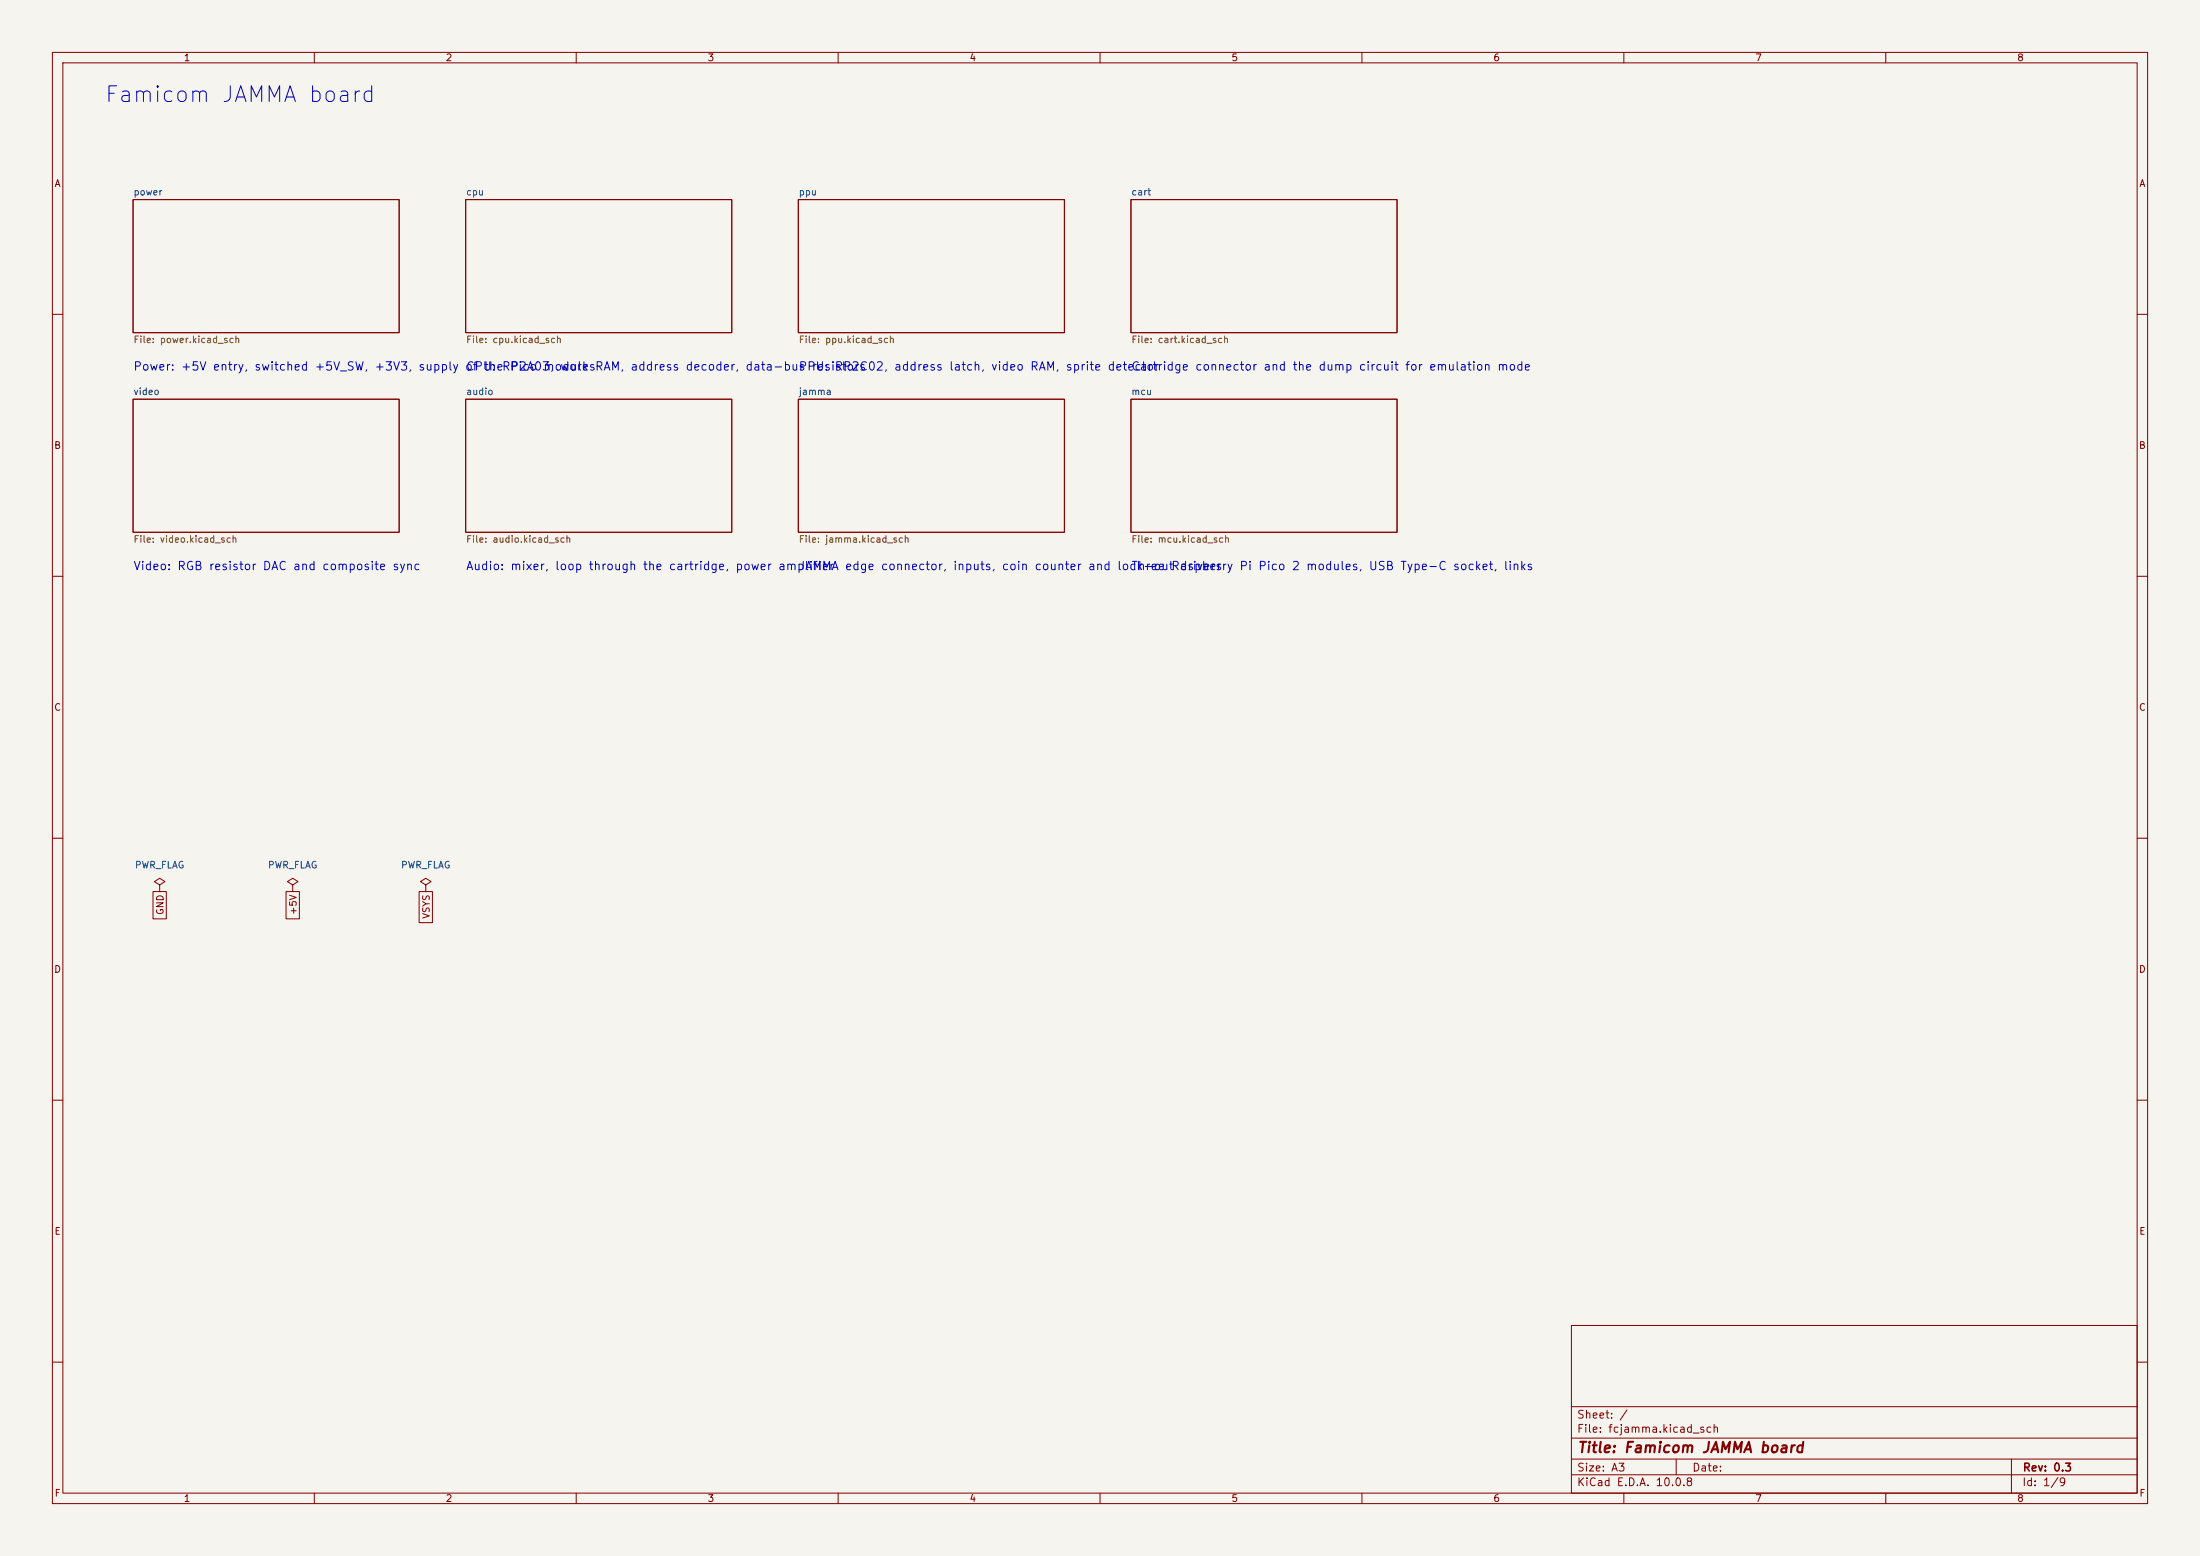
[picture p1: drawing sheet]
<svg xmlns="http://www.w3.org/2000/svg" width="420mm" height="297mm" viewBox="0 0 420 297" stroke-linecap="round" stroke-linejoin="round" font-family="sans-serif">
<path d="M0 0h420v297h-420z" fill="#f5f4ef" stroke="#f5f4ef" stroke-width=".19"/>
<g fill="none" stroke="#840000" stroke-width=".19">
<path d="M10 10h400v277h-400zM12 12h396v273h-396zM60 10v2M110 10v2M160 10v2M210 10v2M260 10v2M310 10v2M360 10v2M25.4 38.1h50.8v25.4h-50.8zM88.9 38.1h50.8v25.4h-50.8zM152.4 38.1h50.8v25.4h-50.8z"/>
<path d="M215.9 38.1h50.8v25.4h-50.8zM10 60h2M25.4 76.2h50.8v25.4h-50.8zM88.9 76.2h50.8v25.4h-50.8zM152.4 76.2h50.8v25.4h-50.8zM215.9 76.2h50.8v25.4h-50.8zM408 60h2M10 110h2M408 110h2M10 160h2M408 160h2M29.2 170.2h2.6v5.2h-2.6z"/>
<path d="M30.5 168.9l1-.6-1-.7-1 .7 1 .6v1.3M30.5 170.2h.1M54.6 170.2h2.6v5.2h-2.6zM55.9 168.9l1-.6-1-.7-1 .7 1 .6v1.3M55.9 170.2h.1M80 170.2h2.6v5.9h-2.6zM81.3 168.9l1-.6-1-.7-1 .7 1 .6v1.3M81.3 170.2h.1M10 210h2M408 210h2M300 253h108v32h-108zM10 260h2"/>
<path d="M300 278.5h108M300 274.5h108M300 268.5h108M320 278.5v3M384 278.5v6.5M408 260h2M60 285v2M110 285v2M160 285v2M210 285v2M260 285v2M300 281.5h108"/>
<path d="M310 285v2M360 285v2"/>
</g>
<text font-size="3" fill="#0000c2" x="19.8" y="20.3">Famicom JAMMA board</text>
<text font-size="2" fill="#840000" x="301" y="277.8">Title: Famicom JAMMA board</text>
<g font-size="1.6" fill="#0000c2">
<text x="25.3" y="71.1">Power: +5V entry, switched +5V_SW, +3V3, supply of theRP2A03, work</text>
<text x="88.8" y="71.1">CPU:</text>
<text x="97.2" y="71.1">Pico modulesRAM, address decoder, data-bus resistors</text>
<text x="152.3" y="71.1">PPU: RP2C02, address latch, video RAM, sprite detector</text>
<text x="215.8" y="71.1">Cartridge connector and the dump circuit for emulation mode</text>
<text x="25.3" y="109.2">Video: RGB resistor DAC and composite sync</text>
<text x="88.8" y="109.2">Audio: mixer, loop through the cartridge, power amplifier</text>
<text x="152.3" y="109.2">JAMMA edge connector, inputs, coin counter and lock-outRaspberry Pi Pico 2 modules, USB Type-C socket, links</text>
<text x="215.8" y="109.2">Three</text>
<text x="225.1" y="109.2">drivers</text>
</g>
<g font-size="1.5" fill="#840000">
<text x="300.9" y="273.8">File: fcjamma.kicad_sch</text>
<text x="300.9" y="271.1">Sheet: /</text>
<text x="300.9" y="281.2">Size: A3</text>
<text x="322.9" y="281.2">Date:</text>
<text x="386" y="281.2">Rev: 0.3</text>
<text x="300.9" y="284">KiCad E.D.A. 10.0.8</text>
<text x="385.9" y="284">Id: 1/9</text>
</g>
<g font-size="1.3" fill="#840000">
<text x="35" y="12">1</text>
<text x="85" y="12">2</text>
<text x="135" y="12">3</text>
<text x="185" y="12">4</text>
<text x="235" y="12">5</text>
<text x="285" y="12">6</text>
<text x="335" y="12">7</text>
<text x="385" y="12">8</text>
<text x="10.3" y="36">A</text>
<text x="408.3" y="36">A</text>
<text x="10.2" y="86">B</text>
<text x="408.2" y="86">B</text>
<text x="10.2" y="136">C</text>
<text x="408.2" y="136">C</text>
<text x="31.5" y="174.8" transform="rotate(-90 31.5 174.8)">GND</text>
<text x="56.9" y="174.8" transform="rotate(-90 56.9 174.8)">+5V</text>
<text x="82.3" y="175.5" transform="rotate(-90 82.3 175.5)">VSYS</text>
<text x="10.2" y="186">D</text>
<text x="408.2" y="186">D</text>
<text x="10.3" y="236">E</text>
<text x="408.3" y="236">E</text>
<text x="10.3" y="286">F</text>
<text x="35" y="287">1</text>
<text x="85" y="287">2</text>
<text x="135" y="287">3</text>
<text x="185" y="287">4</text>
<text x="235" y="287">5</text>
<text x="285" y="287">6</text>
<text x="335" y="287">7</text>
<text x="385" y="287">8</text>
<text x="408.3" y="286">F</text>
</g>
<g font-size="1.3" fill="#006464">
<text x="25.4" y="37.6">power</text>
<text x="88.9" y="37.6">cpu</text>
<text x="152.4" y="37.6">ppu</text>
<text x="215.9" y="37.6">cart</text>
<text x="25.4" y="75.7">video</text>
<text x="88.9" y="75.7">audio</text>
<text x="152.4" y="75.7">jamma</text>
<text x="215.9" y="75.7">mcu</text>
<text x="25.6" y="166.1">PWR_FLAG</text>
<text x="51" y="166.1">PWR_FLAG</text>
<text x="76.4" y="166.1">PWR_FLAG</text>
</g>
<g font-size="1.3" fill="#725600">
<text x="25.4" y="65.8">File: power.kicad_sch</text>
<text x="88.9" y="65.8">File: cpu.kicad_sch</text>
<text x="152.4" y="65.8">File: ppu.kicad_sch</text>
<text x="215.9" y="65.8">File: cart.kicad_sch</text>
<text x="25.4" y="103.9">File: video.kicad_sch</text>
<text x="88.9" y="103.9">File: audio.kicad_sch</text>
<text x="152.4" y="103.9">File: jamma.kicad_sch</text>
<text x="215.9" y="103.9">File: mcu.kicad_sch</text>
</g>
</svg>
